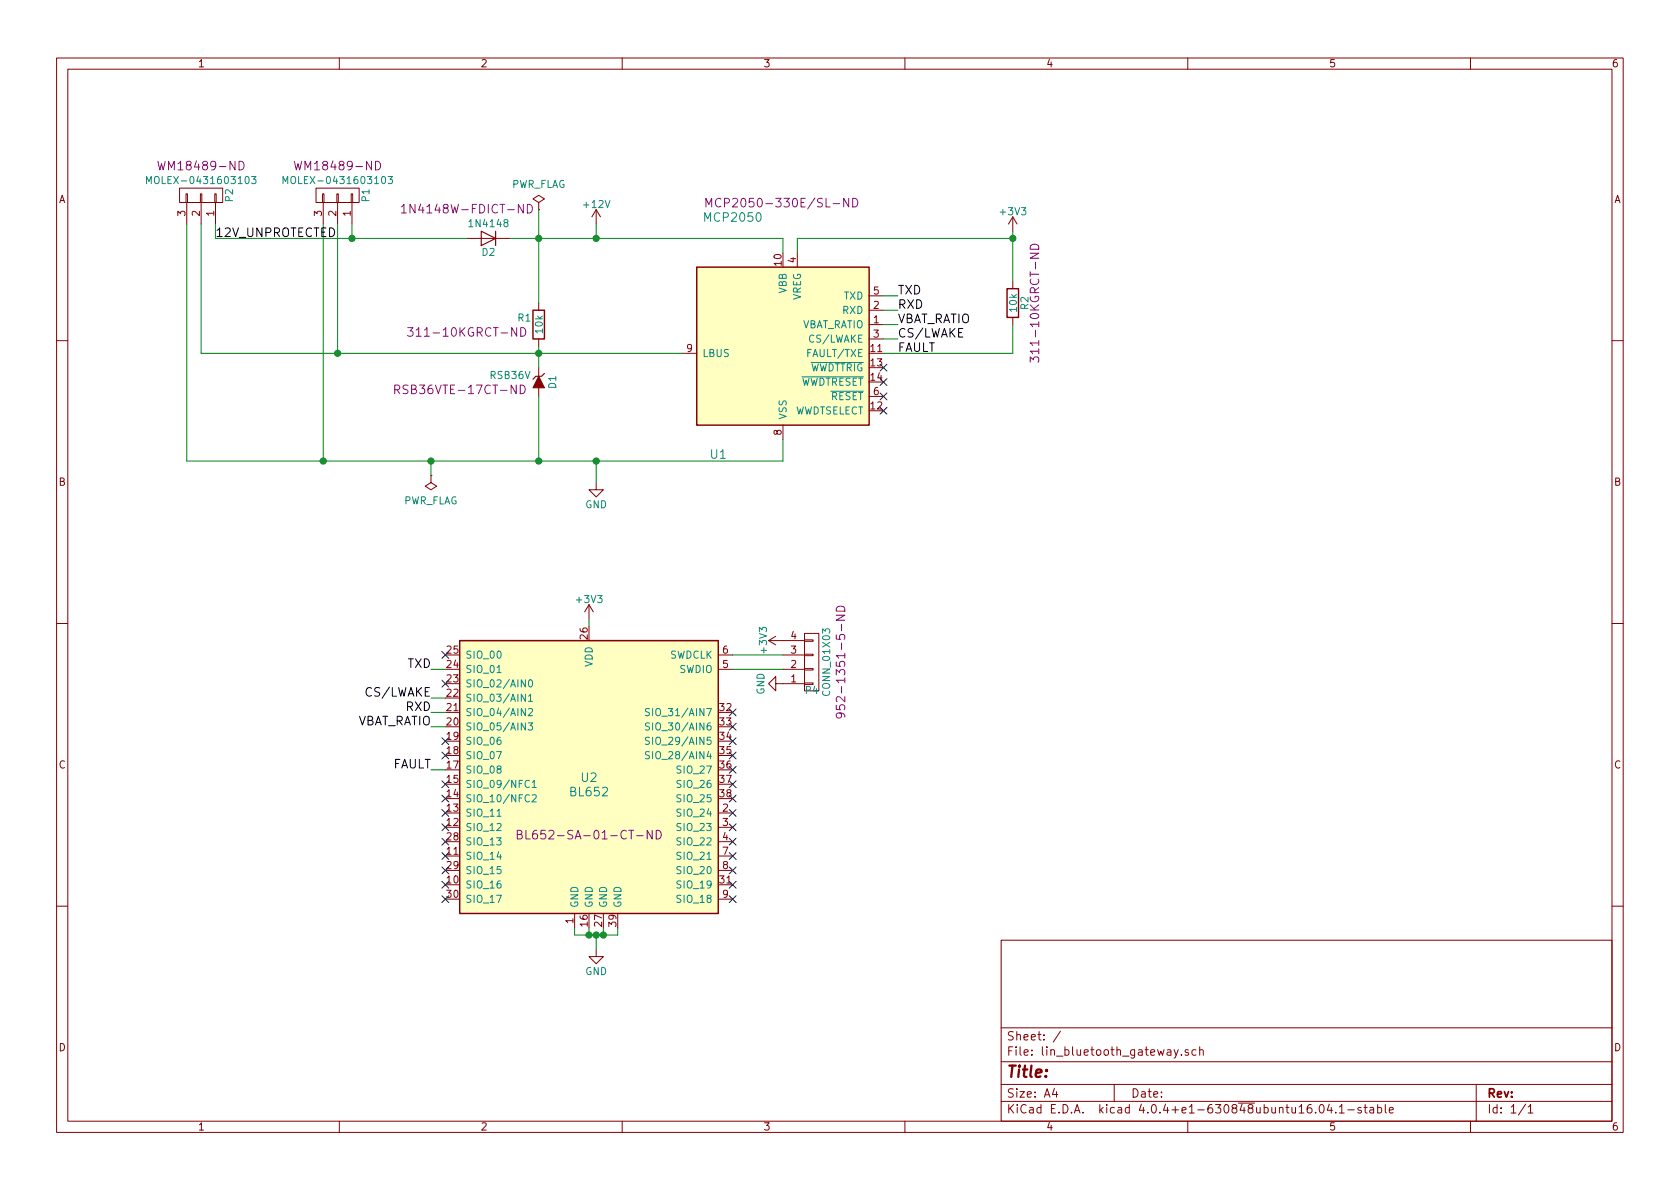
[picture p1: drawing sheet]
EESchema Schematic File Version 2
LIBS:power
LIBS:device
LIBS:transistors
LIBS:conn
LIBS:linear
LIBS:regul
LIBS:74xx
LIBS:cmos4000
LIBS:adc-dac
LIBS:memory
LIBS:xilinx
LIBS:microcontrollers
LIBS:dsp
LIBS:microchip
LIBS:analog_switches
LIBS:motorola
LIBS:texas
LIBS:intel
LIBS:audio
LIBS:interface
LIBS:digital-audio
LIBS:philips
LIBS:display
LIBS:cypress
LIBS:siliconi
LIBS:opto
LIBS:atmel
LIBS:contrib
LIBS:valves
LIBS:rfcom
LIBS:lin_bluetooth_gateway-cache
EELAYER 25 0
EELAYER END
$Descr A4 11693 8268
encoding utf-8
Sheet 1 1
Title ""
Date ""
Rev ""
Comp ""
Comment1 ""
Comment2 ""
Comment3 ""
Comment4 ""
$EndDescr
$Comp
L BL652 U2
U 1 1
P 4100 5450
F 0 "U2" H 4100 5500 60  0000 C CNN
F 1 "BL652" H 4100 5400 60  0000 C CNN
F 2 "RF_Modules:Laird_BL652" H 4100 5450 60  0001 C CNN
F 3 "" H 4100 5450 60  0001 C CNN
F 4 "BL652-SA-01-CT-ND" H 4100 5100 60  0000 C CNN "DIGIKEY"
	1    4100 5450
	1    0    0    -1  
$EndComp
$Comp
L GND #PWR01
U 1 1
P 4150 3350
F 0 "#PWR01" H 4150 3100 50  0001 C CNN
F 1 "GND" H 4150 3200 50  0000 C CNN
F 2 "" H 4150 3350 50  0000 C CNN
F 3 "" H 4150 3350 50  0000 C CNN
	1    4150 3350
	1    0    0    -1  
$EndComp
$Comp
L GND #PWR02
U 1 1
P 4150 6600
F 0 "#PWR02" H 4150 6350 50  0001 C CNN
F 1 "GND" H 4150 6450 50  0000 C CNN
F 2 "" H 4150 6600 50  0000 C CNN
F 3 "" H 4150 6600 50  0000 C CNN
	1    4150 6600
	1    0    0    -1  
$EndComp
$Comp
L MCP2050 U1
U 1 1
P 5450 2450
F 0 "U1" H 5000 1750 60  0000 C CNN
F 1 "MCP2050" H 5100 3400 60  0000 C CNN
F 2 "Housings_SOIC:SOIC-14_3.9x8.7mm_Pitch1.27mm" H 5000 2500 60  0001 C CNN
F 3 "http://ww1.microchip.com/downloads/en/DeviceDoc/22299B.pdf" H 5000 2500 60  0001 C CNN
F 4 "MCP2050-330E/SL-ND" H 4900 3500 60  0000 L CNN "DIGIKEY"
	1    5450 2450
	1    0    0    -1  
$EndComp
Wire Wire Line
	1300 3200 5450 3200
Wire Wire Line
	4150 3200 4150 3350
Wire Wire Line
	6250 2050 6150 2050
Wire Wire Line
	6150 2150 6250 2150
Wire Wire Line
	6250 2250 6150 2250
Wire Wire Line
	3550 1650 5450 1650
Wire Wire Line
	1400 2450 4750 2450
Connection ~ 4150 3200
$Comp
L +12V #PWR03
U 1 1
P 4150 1550
F 0 "#PWR03" H 4150 1400 50  0001 C CNN
F 1 "+12V" H 4150 1690 50  0000 C CNN
F 2 "" H 4150 1550 50  0000 C CNN
F 3 "" H 4150 1550 50  0000 C CNN
	1    4150 1550
	1    0    0    -1  
$EndComp
Wire Wire Line
	4150 1650 4150 1550
Connection ~ 4150 1650
Wire Wire Line
	6150 2350 6250 2350
$Comp
L R R2
U 1 1
P 7050 2100
F 0 "R2" V 7130 2100 50  0000 C CNN
F 1 "10k" V 7050 2100 50  0000 C CNN
F 2 "Resistors_SMD:R_0603_HandSoldering" V 6980 2100 50  0001 C CNN
F 3 "" H 7050 2100 50  0000 C CNN
F 4 "311-10KGRCT-ND" V 7200 2100 60  0000 C CNN "DIGIKEY"
	1    7050 2100
	1    0    0    -1  
$EndComp
Wire Wire Line
	7050 2250 7050 2450
Wire Wire Line
	7050 1600 7050 1950
$Comp
L PWR_FLAG #FLG04
U 1 1
P 3750 1450
F 0 "#FLG04" H 3750 1545 50  0001 C CNN
F 1 "PWR_FLAG" H 3750 1630 50  0000 C CNN
F 2 "" H 3750 1450 50  0000 C CNN
F 3 "" H 3750 1450 50  0000 C CNN
	1    3750 1450
	1    0    0    -1  
$EndComp
$Comp
L PWR_FLAG #FLG05
U 1 1
P 3000 3300
F 0 "#FLG05" H 3000 3395 50  0001 C CNN
F 1 "PWR_FLAG" H 3000 3480 50  0000 C CNN
F 2 "" H 3000 3300 50  0000 C CNN
F 3 "" H 3000 3300 50  0000 C CNN
	1    3000 3300
	-1   0    0    1   
$EndComp
NoConn ~ 6150 2850
NoConn ~ 6150 2750
NoConn ~ 6150 2650
NoConn ~ 6150 2550
$Comp
L CONN_01X04 P4
U 1 1
P 5650 4600
F 0 "P4" H 5650 4800 50  0000 C CNN
F 1 "CONN_01X03" V 5750 4600 50  0000 C CNN
F 2 "Pin_Headers:Pin_Header_Straight_1x04_Pitch2.00mm" H 5650 4600 50  0001 C CNN
F 3 "" H 5650 4600 50  0000 C CNN
F 4 "952-1351-5-ND" V 5850 4600 60  0000 C CNN "DIGIKEY"
	1    5650 4600
	1    0    0    1   
$EndComp
$Comp
L GND #PWR06
U 1 1
P 5450 4750
F 0 "#PWR06" H 5450 4500 50  0001 C CNN
F 1 "GND" H 5450 4600 50  0000 C CNN
F 2 "" H 5450 4750 50  0000 C CNN
F 3 "" H 5450 4750 50  0000 C CNN
	1    5450 4750
	0    1    1    0   
$EndComp
Wire Wire Line
	5100 4550 5450 4550
Wire Wire Line
	5450 4650 5100 4650
$Comp
L D D2
U 1 1
P 3400 1650
F 0 "D2" H 3400 1750 50  0000 C CNN
F 1 "1N4148" H 3400 1550 50  0000 C CNN
F 2 "Diodes_SMD:SOD-123" H 3400 1650 50  0001 C CNN
F 3 "http://www.diodes.com/_files/datasheets/ds30086.pdf" H 3400 1650 50  0001 C CNN
F 4 "1N4148W-FDICT-ND" H 3550 1450 60  0000 C CNN "DIGIKEY"
	1    3400 1650
	-1   0    0    1   
$EndComp
$Comp
L ZENERsmall D1
U 1 1
P 3750 2650
F 0 "D1" H 3750 2750 50  0000 C CNN
F 1 "RSB36V" V 3700 2450 50  0000 C CNN
F 2 "Diodes_SMD:SOD-323_HandSoldering" H 3750 2650 50  0001 C CNN
F 3 "http://rohmfs.rohm.com/en/products/databook/datasheet/discrete/diode/zener/rsb36v.pdf" H 3750 2650 50  0001 C CNN
F 4 "RSB36VTE-17CT-ND" V 3800 2100 60  0000 C CNN "DIGIKEY"
	1    3750 2650
	0    1    1    0   
$EndComp
Wire Wire Line
	3750 2400 3750 2550
Connection ~ 3750 2450
$Comp
L +3V3 #PWR07
U 1 1
P 7050 1600
F 0 "#PWR07" H 7050 1450 50  0001 C CNN
F 1 "+3V3" H 7050 1740 50  0000 C CNN
F 2 "" H 7050 1600 50  0000 C CNN
F 3 "" H 7050 1600 50  0000 C CNN
	1    7050 1600
	1    0    0    -1  
$EndComp
$Comp
L +3V3 #PWR08
U 1 1
P 5450 4450
F 0 "#PWR08" H 5450 4300 50  0001 C CNN
F 1 "+3V3" H 5450 4590 50  0000 C CNN
F 2 "" H 5450 4450 50  0000 C CNN
F 3 "" H 5450 4450 50  0000 C CNN
	1    5450 4450
	0    -1   -1   0   
$EndComp
Text Label 6250 2350 0    60   ~ 0
CS/LWAKE
Text Label 3000 4850 2    60   ~ 0
CS/LWAKE
$Comp
L R R1
U 1 1
P 3750 2250
F 0 "R1" H 3650 2300 50  0000 C CNN
F 1 "10k" V 3750 2250 50  0000 C CNN
F 2 "Resistors_SMD:R_0603_HandSoldering" V 3680 2250 50  0001 C CNN
F 3 "" H 3750 2250 50  0000 C CNN
F 4 "311-10KGRCT-ND" H 3250 2200 60  0000 C CNN "DIGIKEY"
	1    3750 2250
	1    0    0    -1  
$EndComp
Wire Wire Line
	3750 1450 3750 2100
$Comp
L CONN_01X03 P1
U 1 1
P 2350 1350
F 0 "P1" H 2350 1550 50  0000 C CNN
F 1 "MOLEX-0431603103" V 2450 1350 50  0000 C CNN
F 2 "Connectors_Molex:Molex_Sabre_43160-XX03_03x7.49mm_Angled_BoardLock" H 2350 1350 50  0001 C CNN
F 3 "http://www.molex.com/pdm_docs/sd/431603103_sd.pdf" H 2350 1350 50  0001 C CNN
F 4 "WM18489-ND" V 2550 1350 60  0000 C CNN "DIGIKEY"
	1    2350 1350
	0    1    -1   0   
$EndComp
Wire Wire Line
	1500 1650 3250 1650
Connection ~ 3750 1650
Wire Wire Line
	3750 2750 3750 3200
Connection ~ 3750 3200
Connection ~ 3000 3200
$Comp
L CONN_01X03 P2
U 1 1
P 1400 1350
F 0 "P2" H 1400 1550 50  0000 C CNN
F 1 "MOLEX-0431603103" V 1500 1350 50  0000 C CNN
F 2 "Connectors_Molex:Molex_Sabre_43160-XX03_03x7.49mm_Angled_BoardLock" H 1400 1350 50  0001 C CNN
F 3 "http://www.molex.com/pdm_docs/sd/431603103_sd.pdf" H 1400 1350 50  0001 C CNN
F 4 "WM18489-ND" V 1600 1350 60  0000 C CNN "DIGIKEY"
	1    1400 1350
	0    1    -1   0   
$EndComp
Wire Wire Line
	2450 1550 2450 1650
Wire Wire Line
	2350 1550 2350 2450
Wire Wire Line
	2250 1550 2250 3200
Wire Wire Line
	3000 3300 3000 3200
Wire Wire Line
	1300 1550 1300 3200
Connection ~ 2250 3200
Wire Wire Line
	1400 1550 1400 2450
Connection ~ 2350 2450
Wire Wire Line
	1500 1550 1500 1650
Connection ~ 2450 1650
Text Label 6250 2050 0    60   ~ 0
TXD
Text Label 6250 2150 0    60   ~ 0
RXD
Text Label 6250 2250 0    60   ~ 0
VBAT_RATIO
Text Label 6250 2450 0    60   ~ 0
FAULT
Text Label 3000 5050 2    60   ~ 0
VBAT_RATIO
Text Label 3000 4950 2    60   ~ 0
RXD
Text Label 3000 4650 2    60   ~ 0
TXD
Wire Wire Line
	3100 5050 3000 5050
Wire Wire Line
	3100 4950 3000 4950
Wire Wire Line
	3100 4850 3000 4850
Wire Wire Line
	3000 4650 3100 4650
$Comp
L +3V3 #PWR09
U 1 1
P 4100 4300
F 0 "#PWR09" H 4100 4150 50  0001 C CNN
F 1 "+3V3" H 4100 4440 50  0000 C CNN
F 2 "" H 4100 4300 50  0000 C CNN
F 3 "" H 4100 4300 50  0000 C CNN
	1    4100 4300
	1    0    0    -1  
$EndComp
Wire Wire Line
	4100 4350 4100 4300
Text Label 1500 1650 0    60   ~ 0
12V_UNPROTECTED
Wire Wire Line
	7050 2450 6150 2450
Wire Wire Line
	3100 5350 3000 5350
Text Label 3000 5350 2    60   ~ 0
FAULT
Wire Wire Line
	4000 6450 4000 6500
Wire Wire Line
	4000 6500 4300 6500
Wire Wire Line
	4300 6500 4300 6450
Wire Wire Line
	4200 6450 4200 6500
Connection ~ 4200 6500
Wire Wire Line
	4100 6450 4100 6500
Connection ~ 4100 6500
Wire Wire Line
	4150 6500 4150 6600
Connection ~ 4150 6500
NoConn ~ 5100 4950
NoConn ~ 5100 5050
NoConn ~ 5100 5150
NoConn ~ 5100 5250
NoConn ~ 5100 5350
NoConn ~ 5100 5450
NoConn ~ 5100 5550
NoConn ~ 5100 5650
NoConn ~ 5100 5750
NoConn ~ 5100 5850
NoConn ~ 5100 5950
NoConn ~ 5100 6050
NoConn ~ 5100 6150
NoConn ~ 5100 6250
NoConn ~ 3100 4550
NoConn ~ 3100 4750
NoConn ~ 3100 5150
NoConn ~ 3100 5250
NoConn ~ 3100 5450
NoConn ~ 3100 5550
NoConn ~ 3100 5650
NoConn ~ 3100 5750
NoConn ~ 3100 5850
NoConn ~ 3100 5950
NoConn ~ 3100 6050
NoConn ~ 3100 6150
NoConn ~ 3100 6250
Wire Wire Line
	5550 1750 5550 1650
Wire Wire Line
	5550 1650 7050 1650
Connection ~ 7050 1650
Wire Wire Line
	5450 1650 5450 1750
Wire Wire Line
	5450 3200 5450 3050
$EndSCHEMATC
